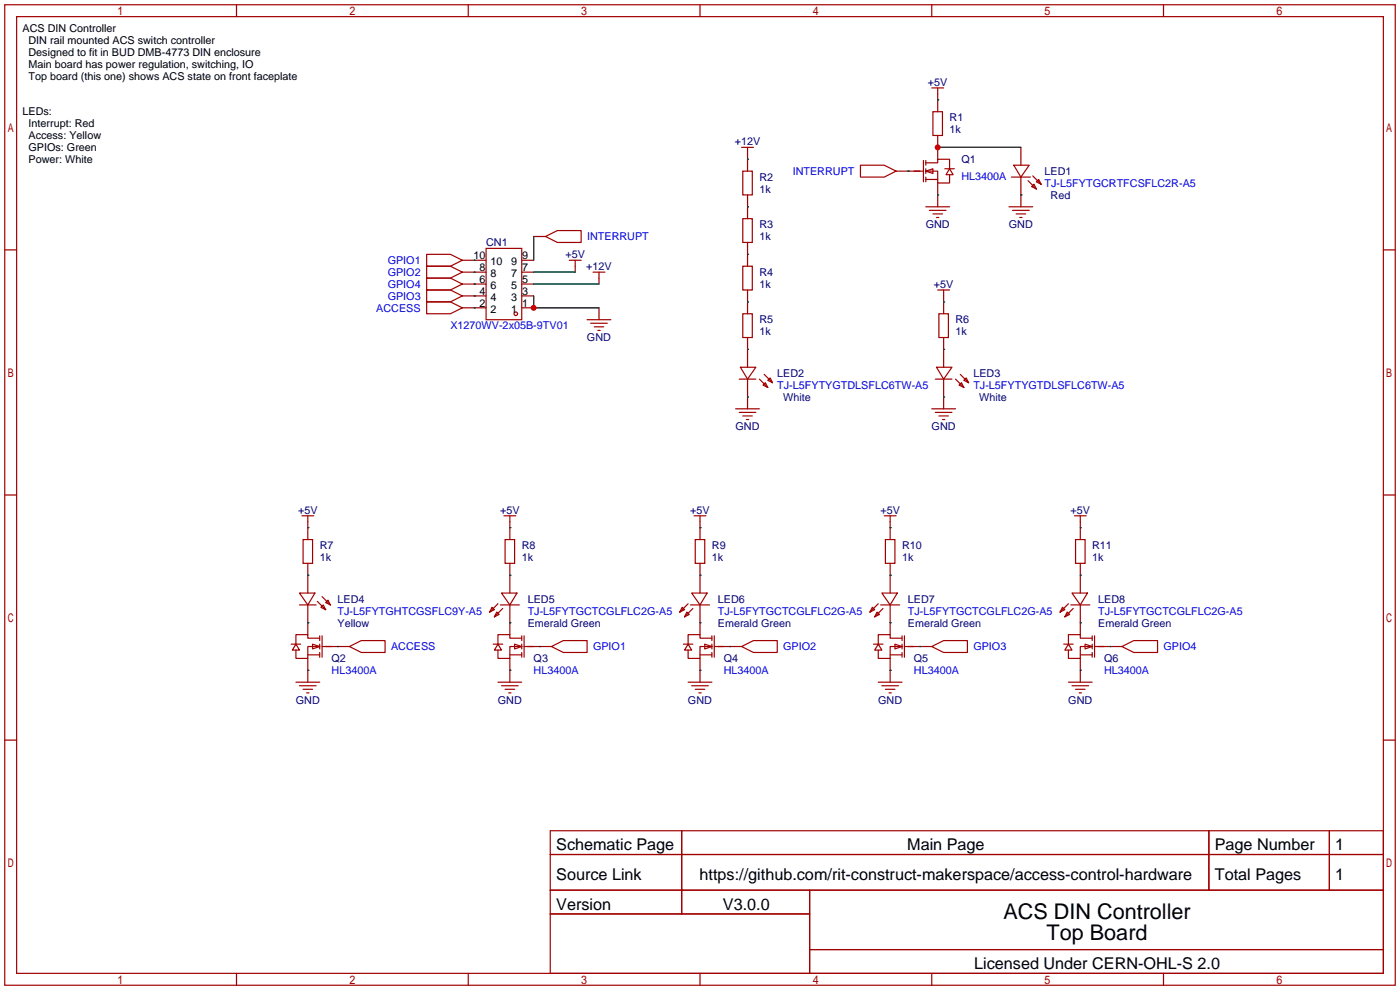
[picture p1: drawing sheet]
<svg xmlns="http://www.w3.org/2000/svg" width="299mm" height="212mm" viewBox="0 0 299 212" stroke-linecap="round" stroke-linejoin="round" font-family="sans-serif">
<g fill="none" stroke="#a10000" stroke-width=".25">
<path d="M1 1h297.2v209.6h-297.2zM3.6 3.6h292.1v204.4h-292.1zM50.5 1v2.6M100.1 1v2.6M149.6 1v2.6M199.1 1v2.6M199.1 18.8h2.6M200.4 18.8v5.1M248.7 1v2.6M158.5 31.5h2.5M158.7 36.6h2.1v5.1h-2.1zM159.8 31.5v5.1"/>
<path d="M183.9 35.3h5.1l2.5 1.3-2.5 1.2h-5.1zM191.5 36.6h5.9M197.4 34.3v4.6M197.9 36.6l1.5-.5v1zM197.9 34.8h2.5v-.8h2.5v2.1M197.9 36.6h2.5v2.5h2.5v-1.8M197.9 38.4h2.5M197.9 34.3v1M197.9 36.1v1M197.9 37.8v1.1M199.4 23.9h2v5.1h-2zM200.4 29v5"/>
<path d="M200.4 39.1v5.1M201.9 36.1h2.1M202.9 36.1l.8 1.2h-1.5zM216.2 37.8h4M216.7 35.3h3.3l-1.8 2.5zM218.2 31.5v3.8M218.2 37.8v6.4M219.7 38.6l1.8 1.8M220.5 39.9l.5-.5 .5 1zM220.7 37.6l1.8 1.8M221.5 38.9l.5-.5 .5 1zM1 53.4h2.6"/>
<path d="M91.2 54.4h5.1l2.5 1.2-2.5 1.3h-5.1zM91.2 56.9h5.1l2.5 1.3-2.5 1.2h-5.1zM91.2 59.4h5.1l2.5 1.3-2.5 1.3h-5.1zM98.8 55.6h5.1M98.8 58.2h5.1M103.9 53.1h7.6v15.2h-7.6zM111.5 55.6h2.5M111.5 58.2h2.5M114 50.5h2.6M116.6 50.5l2.5-1.2h5.1v2.5h-5.1zM121.7 55.6h2.5M122.9 55.6v2.6"/>
<path d="M126.7 58.2h2.6M128 58.2v2.5M158.7 56.9h2.1v5.1h-2.1zM158.7 46.7h2.1v5.1h-2.1zM159.8 41.7v5M159.8 51.8v5.1M197.9 44.2h5M198.6 45h3.6M199.4 45.7h2M200.2 46.5h.5M215.6 44.2h5.1M216.4 45h3.6"/>
<path d="M217.2 45.7h2M217.9 46.5h.5M295.7 53.4h2.5M91.2 62h5.1l2.5 1.2-2.5 1.3h-5.1zM91.2 64.5h5.1l2.5 1.3-2.5 1.3h-5.1zM98.8 65.8h5.1M98.8 63.2h5.1M98.8 60.7h5.1M111.5 65.8h2.5M111.5 63.2h2.5M111.5 60.7h2.5M125.5 68.3h5.1"/>
<path d="M126.2 69.1h3.6M127 69.8h2M127.8 70.6h.5M128 65.8v2.5M158.2 78.5h3.3l-1.7 2.5zM158.7 67.1h2.1v5h-2.1zM159.8 62v5.1M159.8 72.1v6.4M200.2 78.5h3.3l-1.8 2.5zM200.4 62h2.5M200.7 67.1h2v5h-2zM201.7 62v5.1"/>
<path d="M201.7 72.1v6.4M157.2 87.4h5.1M158 81h3.5M158 88.1h3.5M158.7 88.9h2.1M159.5 89.7h.5M159.8 81v6.4M162.3 81l1.8 1.8M163.1 82.3l.5-.5 .5 1zM163.3 80l1.8 1.8M164.1 81.3l.5-.5 .5 1zM199.1 87.4h5.1"/>
<path d="M199.9 81h3.6M199.9 88.1h3.6M200.7 88.9h2M201.4 89.7h.5M201.7 81v6.4M204.2 81l1.8 1.8M205 82.3l.5-.5 .5 1zM205.2 80l1.8 1.8M206 81.3l.5-.5 .5 1zM1 105.8h2.6M64.5 110.2h2.6M64.8 115.3h2v5.1h-2z"/>
<path d="M65.8 110.2v5.1M107.7 110.2h2.5M107.9 115.3h2.1v5.1h-2.1zM109 110.2v5.1M148.3 110.2h2.6M148.6 115.3h2v5.1h-2zM149.6 110.2v5.1M189 110.2h2.5M189.2 115.3h2.1v5.1h-2.1zM190.2 110.2v5.1M229.6 110.2h2.6M229.9 115.3h2v5.1h-2z"/>
<path d="M230.9 110.2v5.1M295.7 105.8h2.5M62.2 137.7h2.1M63.2 137.7l.8 1.2h-1.5zM64 126.7h3.3l-1.5 2.6zM64 129.3h3.6M65.8 120.4v6.3M65.8 129.3v6.3M65.8 140h2.5M66.8 137.7l1.5 .5-1.5 .5zM67.8 128.5l1.8 1.8M68.3 136.4h-2.5v-.8h-2.6v2.1"/>
<path d="M68.3 138.2h-2.5v2.5h-2.6v-1.8M68.3 135.9v1M68.3 137.7v1M68.3 139.4v1.1M68.6 129.8l.5-.5 .5 1zM68.8 127.5l1.8 1.8M68.8 138.2h5.9M68.8 135.9v4.6M69.6 128.8l.5-.5 .5 1zM74.7 138.2l2.5-1.3h5.1v2.5h-5.1zM105.2 129.8l.5 .5-1.1 .5zM105.4 137.7h2"/>
<path d="M106.2 130.8l.5 .5-1 .5zM106.4 137.7l.8 1.2h-1.5zM106.4 129l-1.8 1.8M106.9 129.3h4.1M107.2 126.7h3.3l-1.5 2.6zM107.4 130l-1.7 1.8M109 120.4v6.3M109 129.3v6.3M109 140h2.5M110 137.7l1.5 .5-1.5 .5zM111.5 136.4h-2.5v-.8h-2.6v2.1M111.5 138.2h-2.5v2.5h-2.6v-1.8"/>
<path d="M111.5 135.9v1M111.5 137.7v1M111.5 139.4v1.1M112 138.2h5.9M112 135.9v4.6M117.9 138.2l2.5-1.3h5.1v2.5h-5.1zM145.8 129.8l.5 .5-1 .5zM146 137.7h2.1M146.8 130.8l.5 .5-1 .5zM147.1 137.7l.7 1.2h-1.5zM147.1 129l-1.8 1.8M147.6 129.3h4"/>
<path d="M147.8 126.7h3.3l-1.5 2.6zM148.1 130l-1.8 1.8M149.6 120.4v6.3M149.6 129.3v6.3M149.6 140h2.5M150.6 137.7l1.5 .5-1.5 .5zM152.1 136.4h-2.5v-.8h-2.5v2.1M152.1 138.2h-2.5v2.5h-2.5v-1.8M152.1 135.9v1M152.1 137.7v1M152.1 139.4v1.1M152.7 138.2h5.8"/>
<path d="M152.7 135.9v4.6M158.5 138.2l2.5-1.3h5.1v2.5h-5.1zM186.4 129.8l.5 .5-1 .5zM186.7 137.7h2M187.5 130.8l.5 .5-1.1 .5zM187.7 137.7l.8 1.2h-1.6zM187.7 129l-1.8 1.8M188.2 129.3h4.1M188.5 126.7h3.3l-1.6 2.6zM188.7 130l-1.8 1.8M190.2 140h2.6M190.2 120.4v6.3"/>
<path d="M190.2 129.3v6.3M191.3 137.7l1.5 .5-1.5 .5zM192.8 136.4h-2.6v-.8h-2.5v2.1M192.8 138.2h-2.6v2.5h-2.5v-1.8M192.8 135.9v1M192.8 137.7v1M192.8 139.4v1.1M193.3 138.2h5.8M193.3 135.9v4.6M199.1 138.2l2.6-1.3h5.1v2.5h-5.1zM227.1 129.8l.5 .5-1 .5zM227.3 137.7h2.1"/>
<path d="M228.1 130.8l.5 .5-1 .5zM228.3 137.7l.8 1.2h-1.5zM228.3 129l-1.7 1.8M228.9 129.3h4M229.1 126.7h3.3l-1.5 2.6zM229.4 130l-1.8 1.8M230.9 140h2.5M230.9 120.4v6.3M230.9 129.3v6.3M231.9 137.7l1.5 .5-1.5 .5zM233.4 136.4h-2.5v-.8h-2.6v2.1M233.4 138.2h-2.5v2.5h-2.6v-1.8"/>
<path d="M233.4 135.9v1M233.4 137.7v1M233.4 139.4v1.1M233.9 138.2h5.9M233.9 135.9v4.6M239.8 138.2l2.5-1.3h5.1v2.5h-5.1zM1 158.2h2.6M63.2 145.8h5.1M64 146.6h3.6M64.8 147.3h2M65.5 148.1h.5M65.8 140.7v5.1"/>
<path d="M106.4 145.8h5.1M107.2 146.6h3.5M107.9 147.3h2.1M108.7 148.1h.5M109 140.7v5.1M147.1 145.8h5M147.8 146.6h3.6M148.6 147.3h2M149.4 148.1h.5M149.6 140.7v5.1M187.7 145.8h5.1M188.5 146.6h3.5"/>
<path d="M189.2 147.3h2.1M190 148.1h.5M190.2 140.7v5.1M228.3 145.8h5.1M229.1 146.6h3.6M229.9 147.3h2M230.6 148.1h.5M230.9 140.7v5.1M295.7 158.2h2.5M117.6 177.5h178.1v30.5h-178.1zM145.7 177.5v17.8M258.4 177.5v12.7"/>
<path d="M284.1 177.5v12.7M117.6 182.6h178.1M117.6 190.2h178.1M117.6 195.3h55.4M173 190.2v17.8M50.5 208v2.6M100.1 208v2.6M149.6 208v2.6M173 202.9h122.7M199.1 208v2.6M248.7 208v2.6"/>
<circle cx="110.2" cy="67.1" r=".38"/>
</g>
<g fill="none" stroke="#008700" stroke-width=".25">
<path d="M159.8 34h.1M194.1 36.6h.1M200.4 21.3h.1M200.4 31.5h17.8M101.3 55.6h.1M101.3 58.2h.1M114 50.5v5.1M114 58.2h8.9M159.8 54.4h.1M159.8 44.2h.1M200.4 41.7h.1M218.2 41.7h.1"/>
<path d="M101.3 65.8h.1M101.3 60.7h.1M101.3 63.2h.1M114 63.2v2.6h14M114 60.7h14M159.8 74.7h.1M159.8 64.5h.1M201.7 74.7h.1M201.7 64.5h.1M159.8 84.8h.1M201.7 84.8h.1M65.8 112.8h.1"/>
<path d="M109 112.8h.1M149.6 112.8h.1M190.2 112.8h.1M230.9 112.8h.1M65.8 122.9h.1M65.8 133.1h.1M72.1 138.2h.1M109 122.9h.1M109 133.1h.1M115.3 138.2h.1M149.6 122.9h.1M149.6 133.1h.1"/>
<path d="M156 138.2h.1M190.2 122.9h.1M190.2 133.1h.1M196.6 138.2h.1M230.9 122.9h.1M230.9 133.1h.1M237.2 138.2h.1M65.8 143.3h.1M109 143.3h.1M149.6 143.3h.1M190.2 143.3h.1M230.9 143.3h.1"/>
</g>
<g fill="#c00">
<circle cx="114" cy="65.8" r=".63"/>
<circle cx="200.4" cy="31.5" r=".63"/>
</g>
<g font-size="4.6">
<text x="214.5" y="196.3">ACS DIN Controller</text>
<text x="223.7" y="200.9">Top Board</text>
</g>
<g font-size="3.5">
<text x="118.9" y="181.8">Schematic Page</text>
<text x="193.9" y="181.8">Main Page</text>
<text x="259.6" y="181.8">Page Number</text>
<text x="285.4" y="181.8">1</text>
<text x="118.9" y="188.1">Source Link</text>
<text x="149.5" y="188.1">https://github.com/rit-construct-makerspace/access-control-hardware</text>
<text x="259.6" y="188.1">Total Pages</text>
<text x="285.4" y="188.1">1</text>
<text x="118.9" y="194.5">Version</text>
<text x="154.5" y="194.5">V3.0.0</text>
<text x="208.2" y="207.2">Licensed Under CERN-OHL-S 2.0</text>
</g>
<g font-size="2.3">
<text x="4.8" y="6.9">ACS DIN Controller</text>
<text x="6.1" y="9.4">DIN rail mounted ACS switch controller</text>
<text x="6.1" y="12">Designed to fit in BUD DMB-4773 DIN enclosure</text>
<text x="6.1" y="14.5">Main board has power regulation, switching, IO</text>
<text x="6.1" y="17.1">Top board (this one) shows ACS state on front faceplate</text>
<text x="4.8" y="24.7">LEDs:</text>
<text x="6.1" y="27.2">Interrupt: Red</text>
<text x="6.1" y="29.8">Access: Yellow</text>
<text x="6.1" y="32.3">GPIOs: Green</text>
<text x="6.1" y="34.8">Power: White</text>
<text x="101.2" y="55.4">10</text>
<text x="102.5" y="57.9">8</text>
<text x="104.8" y="56.7">10</text>
<text x="104.8" y="59.2">8</text>
<text x="109.3" y="59.2">7</text>
<text x="109.3" y="56.7">9</text>
<text x="111.6" y="57.9">7</text>
<text x="111.6" y="55.4">9</text>
<text x="102.5" y="60.5">6</text>
<text x="102.5" y="63">4</text>
<text x="102.5" y="65.6">2</text>
<text x="104.8" y="61.7">6</text>
<text x="104.8" y="64.3">4</text>
<text x="109.3" y="64.3">3</text>
<text x="109.3" y="61.7">5</text>
<text x="111.6" y="65.6">1</text>
<text x="111.6" y="63">3</text>
<text x="111.6" y="60.5">5</text>
<text x="104.8" y="66.8">2</text>
<text x="109.3" y="66.8">1</text>
</g>
<g font-size="2.3" fill="#000080">
<text x="198.3" y="18.3">+5V</text>
<text x="202.9" y="26">R1</text>
<text x="202.9" y="28.5">1k</text>
<text x="157" y="31">+12V</text>
<text x="205.5" y="34.8">Q1</text>
<text x="162.3" y="38.7">R2</text>
<text x="162.3" y="41.2">1k</text>
<text x="223.3" y="37.4">LED1</text>
<text x="224.5" y="42.5">Red</text>
<text x="103.9" y="52.6">CN1</text>
<text x="162.3" y="48.8">R3</text>
<text x="162.3" y="51.4">1k</text>
<text x="197.8" y="48.8">GND</text>
<text x="215.6" y="48.8">GND</text>
<text x="120.9" y="55.2">+5V</text>
<text x="125.3" y="57.7">+12V</text>
<text x="162.3" y="59">R4</text>
<text x="162.3" y="61.5">1k</text>
<text x="199.6" y="61.5">+5V</text>
<text x="162.3" y="69.1">R5</text>
<text x="162.3" y="71.7">1k</text>
<text x="204.2" y="69.1">R6</text>
<text x="204.2" y="71.7">1k</text>
<text x="125.5" y="72.9">GND</text>
<text x="166.1" y="80.6">LED2</text>
<text x="208" y="80.6">LED3</text>
<text x="167.4" y="85.6">White</text>
<text x="209.3" y="85.6">White</text>
<text x="157.2" y="92">GND</text>
<text x="199.1" y="92">GND</text>
<text x="63.7" y="109.8">+5V</text>
<text x="106.9" y="109.8">+5V</text>
<text x="147.5" y="109.8">+5V</text>
<text x="188.2" y="109.8">+5V</text>
<text x="228.8" y="109.8">+5V</text>
<text x="68.3" y="117.4">R7</text>
<text x="68.3" y="119.9">1k</text>
<text x="111.5" y="117.4">R8</text>
<text x="111.5" y="119.9">1k</text>
<text x="152.1" y="117.4">R9</text>
<text x="152.1" y="119.9">1k</text>
<text x="192.8" y="117.4">R10</text>
<text x="192.8" y="119.9">1k</text>
<text x="233.4" y="117.4">R11</text>
<text x="233.4" y="119.9">1k</text>
<text x="72.1" y="128.8">LED4</text>
<text x="112.8" y="128.8">LED5</text>
<text x="153.4" y="128.8">LED6</text>
<text x="194.1" y="128.8">LED7</text>
<text x="234.7" y="128.8">LED8</text>
<text x="72.1" y="133.9">Yellow</text>
<text x="112.8" y="133.9">Emerald Green</text>
<text x="153.4" y="133.9">Emerald Green</text>
<text x="194.1" y="133.9">Emerald Green</text>
<text x="234.7" y="133.9">Emerald Green</text>
<text x="70.9" y="141.5">Q2</text>
<text x="114" y="141.5">Q3</text>
<text x="154.7" y="141.5">Q4</text>
<text x="195.3" y="141.5">Q5</text>
<text x="236" y="141.5">Q6</text>
<text x="63.2" y="150.4">GND</text>
<text x="106.4" y="150.4">GND</text>
<text x="147" y="150.4">GND</text>
<text x="187.7" y="150.4">GND</text>
<text x="228.3" y="150.4">GND</text>
</g>
<g font-size="2.3" fill="#00f">
<text x="169.4" y="37.4">INTERRUPT</text>
<text x="205.5" y="38.4">HL3400A</text>
<text x="223.3" y="39.9">TJ-L5FYTGCRTFCSFLC2R-A5</text>
<text x="125.5" y="51.4">INTERRUPT</text>
<text x="82.9" y="56.4">GPIO1</text>
<text x="82.9" y="59">GPIO2</text>
<text x="82.9" y="61.5">GPIO4</text>
<text x="82.9" y="64.1">GPIO3</text>
<text x="80.4" y="66.6">ACCESS</text>
<text x="96.3" y="70.4">X1270WV-2x05B-9TV01</text>
<text x="166.1" y="83.1">TJ-L5FYTYGTDLSFLC6TW-A5</text>
<text x="208" y="83.1">TJ-L5FYTYGTDLSFLC6TW-A5</text>
<text x="72.1" y="131.4">TJ-L5FYTGHTCGSFLC9Y-A5</text>
<text x="112.8" y="131.4">TJ-L5FYTGCTCGLFLC2G-A5</text>
<text x="153.4" y="131.4">TJ-L5FYTGCTCGLFLC2G-A5</text>
<text x="194.1" y="131.4">TJ-L5FYTGCTCGLFLC2G-A5</text>
<text x="234.7" y="131.4">TJ-L5FYTGCTCGLFLC2G-A5</text>
<text x="83.6" y="139">ACCESS</text>
<text x="126.7" y="139">GPIO1</text>
<text x="167.4" y="139">GPIO2</text>
<text x="208" y="139">GPIO3</text>
<text x="248.7" y="139">GPIO4</text>
<text x="70.9" y="144.1">HL3400A</text>
<text x="114" y="144.1">HL3400A</text>
<text x="154.7" y="144.1">HL3400A</text>
<text x="195.3" y="144.1">HL3400A</text>
<text x="236" y="144.1">HL3400A</text>
</g>
</svg>
